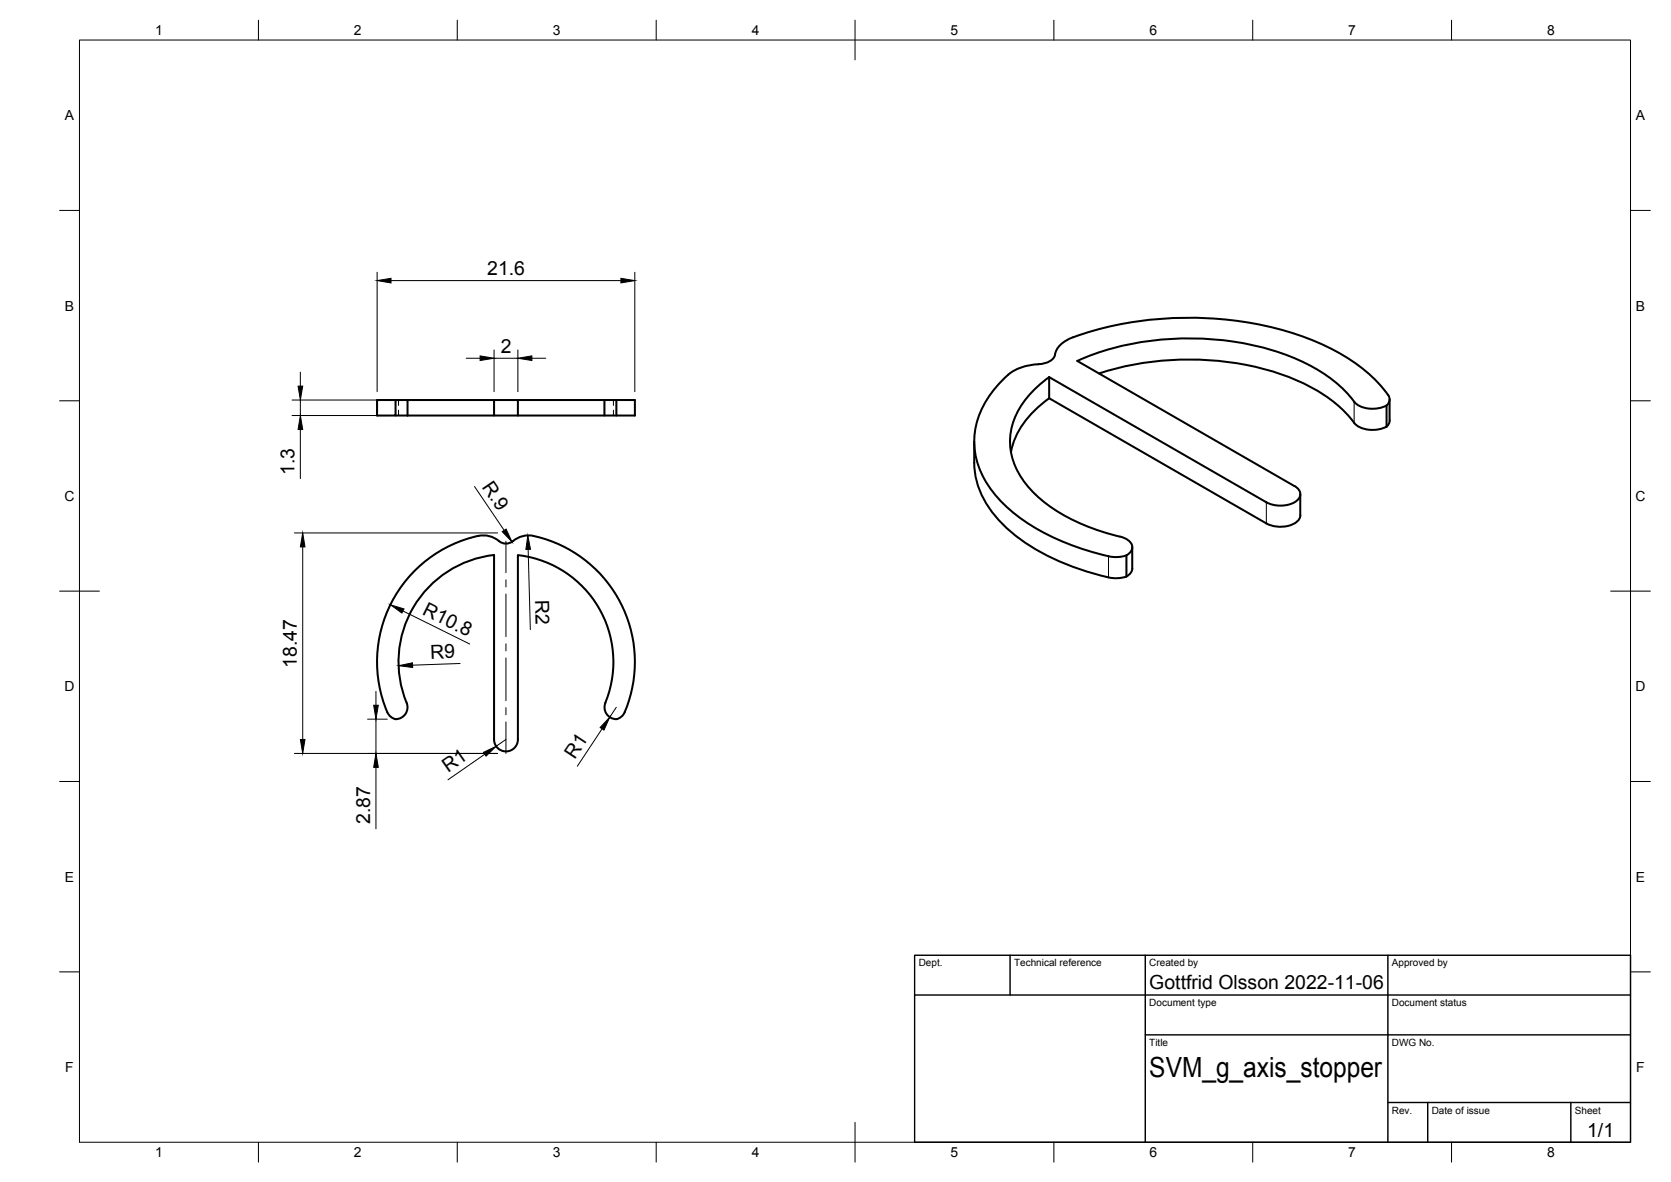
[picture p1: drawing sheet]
<svg xmlns="http://www.w3.org/2000/svg" width="420mm" height="297mm" viewBox="0 0 420 297" stroke-linecap="round" stroke-linejoin="round" font-family="sans-serif">
<!-- layer: Visible -->
<g fill="none" stroke="#000" stroke-width=".51">
<path d="M263.8 94.8l54.6 31.4a7.5 7.5 0 0 0 7.7-.4 2.07 2.07 0 0 0 .8-2 2.07 2.07 0 0 0-1.4-1.7l-54.6-31.4a72.5 72.5 0 0 1 55.7-.2 34.6 34.6 0 0 1 14.2 10.8 7.4 7.4 0 0 0 7.9 .6l-.1 5.3M263.8 94.8v5.3M263.8 94.8a22 22 0 0 0-9.6 13.6 18.1 18.1 0 0 0 6.6 16.3 47.1 47.1 0 0 0 20.8 10.2M276.4 93.9a73.5 73.5 0 0 1 50 1.8 36.2 36.2 0 0 1 14.8 11.3 7.7 7.7 0 0 0 7.5 .2M349 99.3a41.6 41.6 0 0 0-18.1-13.4 87.9 87.9 0 0 0-62-.8 5.8 5.8 0 0 0-3.8 4.5 4.4 4.4 0 0 1-4 1.9 12.9 12.9 0 0 0-10.4 5.5 19.9 19.9 0 0 0-4.6 20.3 31.2 31.2 0 0 0 14.1 15.3 63.2 63.2 0 0 0 19.8 7.4l2-.1 1.2-.3M349.1 99.3a1.88 1.88 0 0 1-.4 2.6M99.5 100.5v3.9h-4.7v-3.9h64.8v3.9h-57.1M99.5 104.4h3M102.5 100.5v3.9M124.2 100.5v3.9M130.2 100.5v3.9M152 100.5v3.9"/>
<path d="M155 100.5v3.9M245 111a27.4 27.4 0 0 0 1.2 12 31.1 31.1 0 0 0 13.4 14.5 63 63 0 0 0 20.4 7.8l2-.1 1.2-.3M263.8 100.1l54.6 31.4a7.4 7.4 0 0 0 7.9-.6l.6-.9 .1-.5-.1-5.3M263.8 100.1a22.3 22.3 0 0 0-9.6 13.5M349.4 100.4v5.3M349.4 105.7l-.3 .9-.4 .6M120.3 134.7a32.4 32.4 0 0 0-22.7 44.7 2.65 2.65 0 0 0 3.2 1.1 2.65 2.65 0 0 0 1.7-3l-.3-.9M120.3 134.7a6.4 6.4 0 0 1 5.6 1.6 2.98 2.98 0 0 0 3.7-.7l1.2-.7 1.3-.3 2.1 .1M134.2 134.7a32.4 32.4 0 0 1 22.7 44.7 2.65 2.65 0 0 1-3.2 1.1 2.65 2.65 0 0 1-1.7-3l.2-.9M281.6 134.9l.8 .2a2.83 2.83 0 0 1 2.3 2.8 2.76 2.76 0 0 1-1.5 1.7M283.2 139.6v5.3M284.7 137.5v5.3a2.42 2.42 0 0 1-1.5 2.1"/>
<path d="M102.2 176.6a27 27 0 0 1 22-37.1v46.4M152.2 176.6a27 27 0 0 0-22-37.1v46.4M124.2 185.8a3 3 0 0 0 3 3 3 3 0 0 0 3-3"/>
</g>
<!-- layer: Hidden -->
<path d="M100.2 100.5v1.4M100.2 103.1v1.3M154.2 100.5v1.4M154.2 103.1v1.3" fill="none" stroke="#000" stroke-width=".25"/>
<!-- layer: Visible Narrow -->
<path d="M340.5 101v5.3M278.7 139.8v5.3M318.4 126.2v5.3" fill="none" stroke="#000" stroke-width=".25"/>
<!-- layer: Border -->
<g fill="none" stroke="#000" stroke-width=".25">
<path d="M20 10.1h390v276.9h-390zM65 5.1v5M115 5.1v5M165 5.1v5M215 5.1v10M265 5.1v5M315 5.1v5M365 5.1v5M15 52.9h5M410 52.9h5M15 100.7h5M410 100.7h5"/>
<path d="M15 148.6h10M405 148.6h10M15 196.4h5M410 196.4h5M15 244.2h5M410 244.2h5M65 287v5M115 287v5M165 287v5M215 282.1v9.9M265 287v5M315 287v5"/>
<path d="M365 287v5"/>
</g>
<!-- layer: TitleBlock -->
<path d="M230 240.1h180v46.9h-180zM230 250h180M254 240.1v9.9M288 240.1v46.9M349 240.1v46.9M288 260.1h122M349 277.1h61M359 277.1v9.9M395 277.1v9.9" fill="none" stroke="#000" stroke-width=".36"/>
<!-- layer: Dimensions -->
<g fill="none" stroke="#000" stroke-width=".25">
<path d="M94.8 68.4v30M98.3 70.5h57.8M159.6 68.4v30M75.5 93.5v3.5M117.2 90h3.5M124.2 87.9v10.5M124.2 90h6M130.2 87.9v10.5M133.7 90h3.5M73.4 100.5h24.7M73.4 104.4h24.7M75.5 100.5v3.9"/>
<path d="M75.5 107.9v12.4M74 133.9h51.1M76.1 137.4v48.4M119.3 122.3l7.5 11M132.8 138.1l.5 20.1M101.3 153.5l16.8 8.3M94.5 173.7v3.5M115.7 166.7l-12 .5M155 177.7l-1.7 2.5M74 189.3h51.1M92.4 180.7h5M94.5 180.7v8.6"/>
<path d="M94.5 192.8v15.5M121.9 189.6l-9.3 6.4M127.2 185.8l-2.4 1.7M151.4 183.2l-6.2 9.4"/>
</g>
<g fill="#000" stroke="#000" stroke-width=".25">
<path d="M94.8 70.5l3.5-.6v1.2zM156.1 69.9l3.5 .6-3.5 .6zM75 97h1.1l-.6 3.5zM120.7 89.4l3.5 .6-3.5 .6zM130.2 90l3.5-.6v1.2zM75.5 104.4l.6 3.5h-1.1zM76.1 133.9l.6 3.5h-1.2zM126.3 133.6l1-.6 1.4 3.2zM132.7 134.6l.7 3.4-1.2 .1zM98.2 152l3.4 1-.6 1.1zM94 177.2h1.1l-.6 3.5zM100.2 167.3l3.5-.7 .1 1.2z"/>
<path d="M75.5 185.8h1.2l-.6 3.5zM94.5 189.3l.6 3.5h-1.1zM121.6 189.1l3.2-1.6-2.6 2.5zM153.3 180.2l-1.4 3.3-1-.7z"/>
</g>
<!-- layer: Center Lines -->
<path d="M127.2 136v7.9M127.2 145.7v1.8M127.2 149.3v10.7M127.2 161.8v1.8M127.2 165.3v10.8M127.2 177.8v1.8M127.2 181.4v7.9" fill="none" stroke="#000" stroke-width=".25"/>
<text font-size="7" x="289" y="270.6">SVM_g_axis_stopper</text>
<g font-size="4.9">
<text x="122.5" y="69.1">21.6</text>
<text x="125.9" y="88.6">2</text>
<text x="74.1" y="119.4" transform="rotate(-90 74.1 119.4)">1.3</text>
<text x="121.1" y="122.3" transform="rotate(56 121.1 122.3)">R.9</text>
<text x="106" y="154.2" transform="rotate(26 106 154.2)">R10.8</text>
<text x="134.6" y="150.8" transform="rotate(89 134.6 150.8)">R2</text>
<text x="74.7" y="167.9" transform="rotate(-90 74.7 167.9)">18.47</text>
<text x="108.2" y="165.6" transform="rotate(-2 108.2 165.6)">R9</text>
<text x="144.5" y="190.9" transform="rotate(-56 144.5 190.9)">R1</text>
<text x="112.7" y="194.2" transform="rotate(-35 112.7 194.2)">R1</text>
<text x="93.1" y="207" transform="rotate(-90 93.1 207)">2.87</text>
<text x="289" y="248.5">Gottfrid Olsson 2022-11-06</text>
<text x="399.1" y="285.7">1/1</text>
</g>
<g font-size="3.5">
<text x="39" y="8.8">1</text>
<text x="89" y="8.8">2</text>
<text x="139" y="8.8">3</text>
<text x="189" y="8.8">4</text>
<text x="239" y="8.8">5</text>
<text x="289" y="8.8">6</text>
<text x="339" y="8.8">7</text>
<text x="389" y="8.8">8</text>
<text x="16.3" y="30.2">A</text>
<text x="411.3" y="30.2">A</text>
<text x="16.3" y="78">B</text>
<text x="411.3" y="78">B</text>
<text x="16.2" y="125.9">C</text>
<text x="411.2" y="125.9">C</text>
<text x="16.2" y="173.7">D</text>
<text x="411.2" y="173.7">D</text>
<text x="16.3" y="221.6">E</text>
<text x="411.3" y="221.6">E</text>
<text x="16.4" y="269.4">F</text>
<text x="411.4" y="269.4">F</text>
<text x="39" y="290.8">1</text>
<text x="89" y="290.8">2</text>
<text x="139" y="290.8">3</text>
<text x="189" y="290.8">4</text>
<text x="239" y="290.8">5</text>
<text x="289" y="290.8">6</text>
<text x="339" y="290.8">7</text>
<text x="389" y="290.8">8</text>
</g>
<g font-size="2.5">
<text x="231" y="242.9">Dept.</text>
<text x="255" y="242.9">Technical reference</text>
<text x="289" y="242.9">Created by</text>
<text x="350" y="242.9">Approved by</text>
<text x="289" y="252.8">Document type</text>
<text x="350" y="252.8">Document status</text>
<text x="289" y="262.9">Title</text>
<text x="350" y="262.9">DWG No.</text>
<text x="350" y="279.9">Rev.</text>
<text x="360" y="279.9">Date of issue</text>
<text x="396" y="279.9">Sheet</text>
</g>
</svg>
